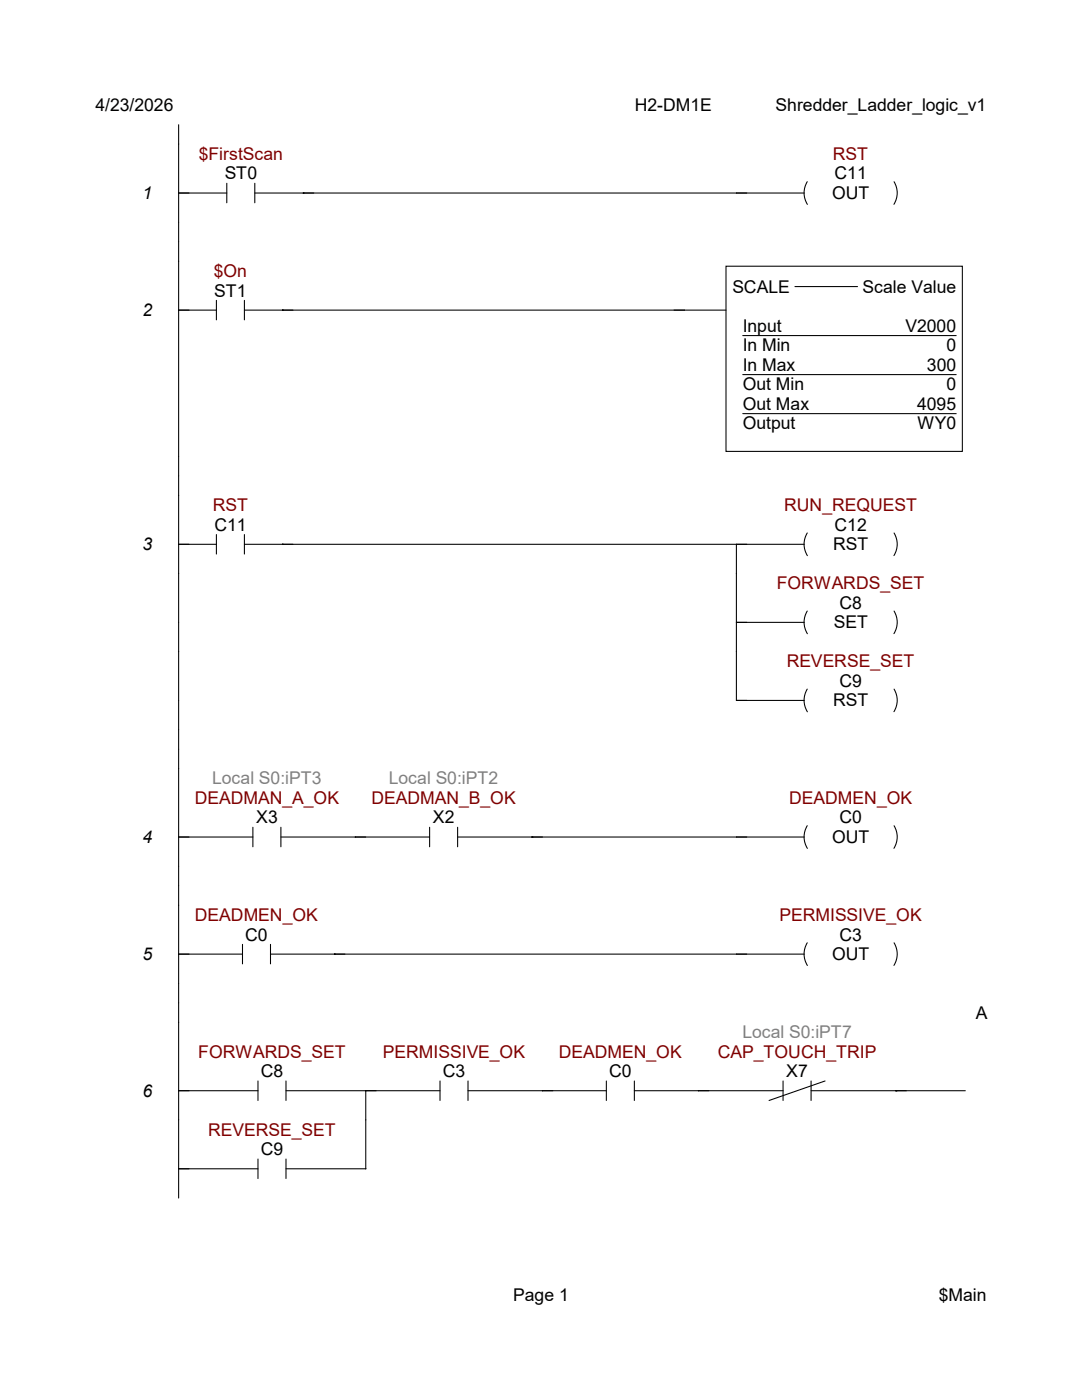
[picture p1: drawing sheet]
<svg xmlns="http://www.w3.org/2000/svg" width="216mm" height="279mm" viewBox="0 0 216 279" stroke-linecap="round" stroke-linejoin="round" font-family="sans-serif">
<g fill="none" stroke="#000" stroke-width=".21">
<path d="M35.6 24.9v214.2M35.6 38.5h9.7M45.3 36.6v3.9M50.8 38.5h109.7M50.8 36.6v3.9M60.5 38.5h.1M161.1 36.3a4.3 4.3 0 0 0 0 4.5M178.4 36.3a4.3 4.3 0 0 1 0 4.5M43.2 59.9v3.9M48.8 59.9v3.9M144.9 53.1h47.1v37h-47.1zM158.6 57.2h12.5"/>
<path d="M35.6 61.9h7.6M48.8 61.9h96.1M56.4 61.9h.1M148.2 67h42.6M148.2 74.8h42.6M148.2 82.5h42.6M35.6 108.6h7.6M43.2 106.7v3.9M48.8 106.7v3.9M48.8 108.6h111.7M56.4 108.6h.1M146.9 108.6v31.2h13.6"/>
<path d="M161.1 106.4a4.3 4.3 0 0 0 0 4.5M178.4 106.4a4.3 4.3 0 0 1 0 4.5M146.9 124.2h13.6M161.1 121.9a4.3 4.3 0 0 0 0 4.6M161.1 137.5a4.3 4.3 0 0 0 0 4.6M178.4 122a4.3 4.3 0 0 1 0 4.5M178.4 137.5a4.3 4.3 0 0 1 0 4.5M35.6 167h14.9M50.5 165.1v3.9M56 167h29.7M56 165.1v3.9M85.7 165.1v3.9"/>
<path d="M91.3 167h69.2M91.3 165.1v3.9M106.2 167h.1M161.1 164.8a4.3 4.3 0 0 0 0 4.5M178.4 164.8a4.3 4.3 0 0 1 0 4.5M35.6 190.4h12.8M48.4 188.5v3.9M54 190.4h106.5M54 188.5v3.9M66.8 190.4h.1M161.1 188.2a4.3 4.3 0 0 0 0 4.5M178.4 188.2a4.3 4.3 0 0 1 0 4.5"/>
<path d="M35.6 217.7h15.9M51.5 215.7v3.9M57.1 217.7h30.7M57.1 215.7v3.9M73 217.7v15.6M87.8 215.7v3.9M93.4 217.7h27.6M93.4 215.7v3.9M121 215.7v3.9M126.6 217.7h29.7M126.6 215.7v3.9M156.3 215.7v3.9"/>
<path d="M161.8 217.7h30.8M161.8 215.7v3.9M164.6 215.7l-11.1 3.9M178.8 217.7h.1M35.6 233.3h15.9M51.5 231.3v3.9M57.1 231.3v3.9M57.1 233.3h15.9"/>
</g>
<g fill="#fff">
<path d="M194.7 200.2h2.4v3.8h-2.4z"/>
<path d="M102.4 256.5h11.1v3.8h-11.1z"/>
<path d="M187.3 256.5h9.5v3.8h-9.5z"/>
</g>
<g font-size="3.5">
<text x="19" y="22.2">4/23/2026</text>
<text x="126.7" y="22.2">H2-DM1E</text>
<text x="154.8" y="22.2">Shredder_Ladder_logic_v1</text>
<text x="44.8" y="35.8">ST0</text>
<text x="166.5" y="35.8">C11</text>
<text x="28.4" y="39.7">1</text>
<text x="166" y="39.7">OUT</text>
<text x="42.8" y="59.2">ST1</text>
<text x="146.1" y="58.4">SCALE</text>
<text x="172.1" y="58.4">Scale Value</text>
<text x="28.4" y="63.1">2</text>
<text x="148.2" y="66.2">Input</text>
<text x="148.2" y="70.1">In Min</text>
<text x="180.7" y="66.2">V2000</text>
<text x="188.8" y="70.1">0</text>
<text x="148.2" y="74">In Max</text>
<text x="148.2" y="77.9">Out Min</text>
<text x="185" y="74">300</text>
<text x="188.8" y="77.9">0</text>
<text x="148.2" y="81.8">Out Max</text>
<text x="183" y="81.8">4095</text>
<text x="148.2" y="85.7">Output</text>
<text x="183" y="85.7">WY0</text>
<text x="42.8" y="105.9">C11</text>
<text x="166.5" y="105.9">C12</text>
<text x="28.4" y="109.8">3</text>
<text x="166.2" y="109.8">RST</text>
<text x="166.4" y="125.4">SET</text>
<text x="167.5" y="121.5">C8</text>
<text x="167.5" y="137.1">C9</text>
<text x="166.2" y="141">RST</text>
<text x="51.1" y="164.3">X3</text>
<text x="86.4" y="164.3">X2</text>
<text x="167.5" y="164.3">C0</text>
<text x="28.4" y="168.2">4</text>
<text x="166" y="168.2">OUT</text>
<text x="28.4" y="191.6">5</text>
<text x="48.9" y="187.7">C0</text>
<text x="166" y="191.6">OUT</text>
<text x="167.5" y="187.7">C3</text>
<text x="194.7" y="203.3">A</text>
<text x="52.1" y="215">C8</text>
<text x="88.3" y="215">C3</text>
<text x="121.5" y="215">C0</text>
<text x="156.9" y="215">X7</text>
<text x="28.4" y="218.9">6</text>
<text x="52.1" y="230.5">C9</text>
<text x="102.4" y="259.6">Page 1</text>
<text x="187.3" y="259.6">$Main</text>
</g>
<g font-size="3.5" fill="#800000">
<text x="39.7" y="31.9">$FirstScan</text>
<text x="166.2" y="31.9">RST</text>
<text x="42.7" y="55.3">$On</text>
<text x="42.5" y="102">RST</text>
<text x="156.5" y="102">RUN_REQUEST</text>
<text x="155" y="117.6">FORWARDS_SET</text>
<text x="157" y="133.2">REVERSE_SET</text>
<text x="38.9" y="160.4">DEADMAN_A_OK</text>
<text x="74.1" y="160.4">DEADMAN_B_OK</text>
<text x="157.5" y="160.4">DEADMEN_OK</text>
<text x="38.9" y="183.8">DEADMEN_OK</text>
<text x="155.5" y="183.8">PERMISSIVE_OK</text>
<text x="39.5" y="211.1">FORWARDS_SET</text>
<text x="76.4" y="211.1">PERMISSIVE_OK</text>
<text x="111.5" y="211.1">DEADMEN_OK</text>
<text x="143.2" y="211.1">CAP_TOUCH_TRIP</text>
<text x="41.5" y="226.7">REVERSE_SET</text>
</g>
<g font-size="3.5" fill="#808080">
<text x="42.3" y="156.5">Local S0:iPT3</text>
<text x="77.6" y="156.5">Local S0:iPT2</text>
<text x="148.1" y="207.2">Local S0:iPT7</text>
</g>
</svg>
